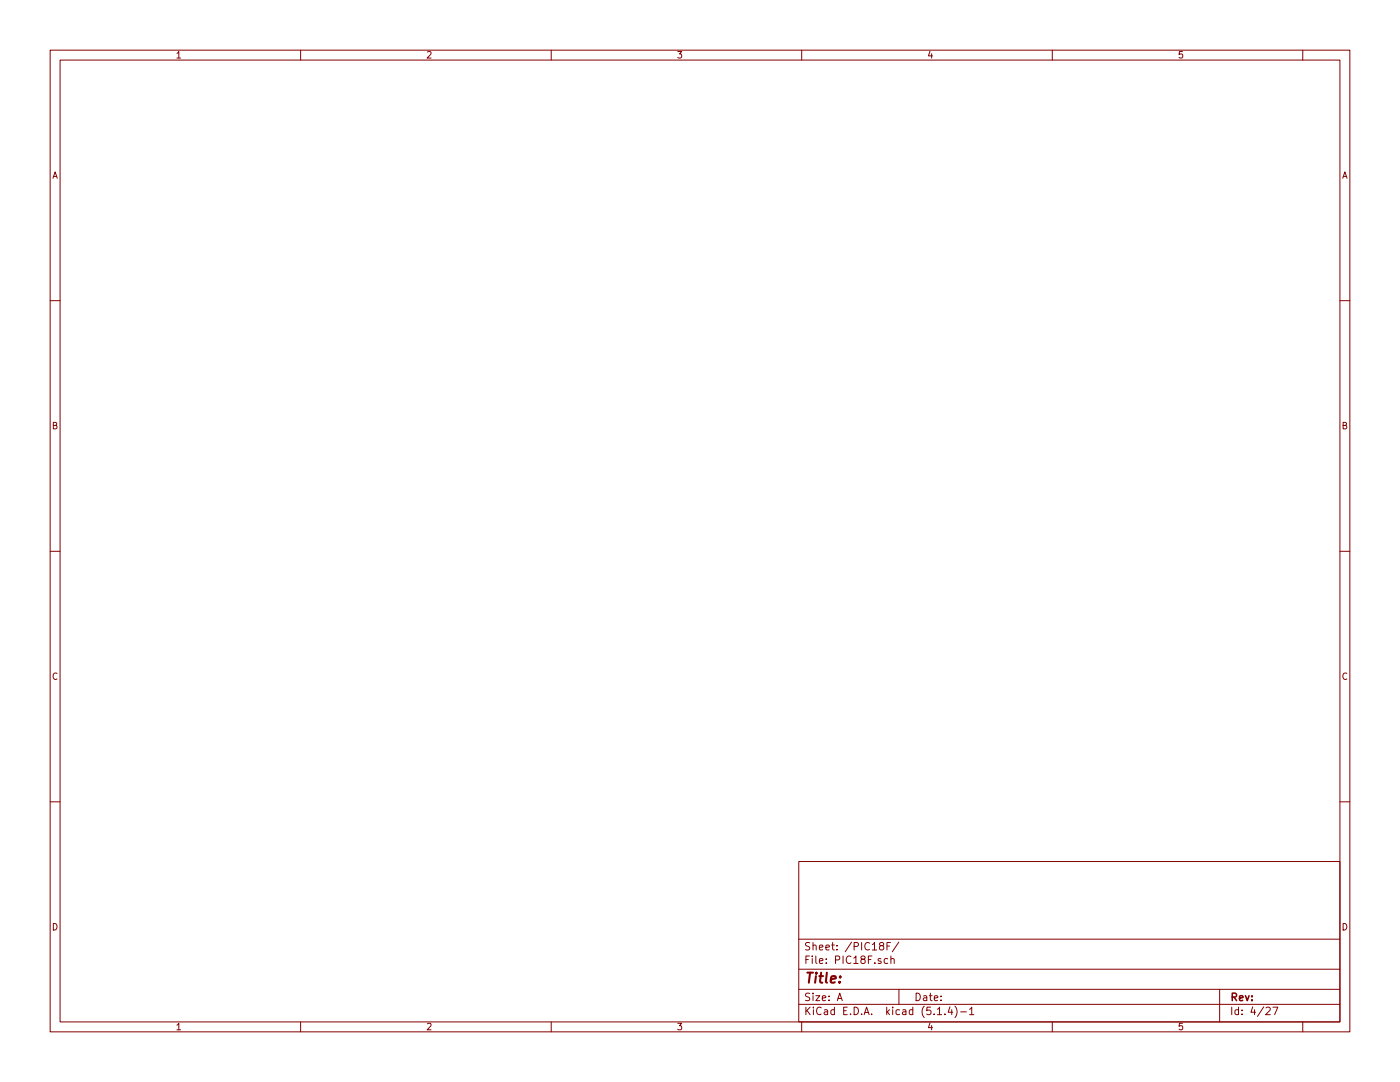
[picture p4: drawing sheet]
<svg xmlns="http://www.w3.org/2000/svg" width="279mm" height="216mm" viewBox="0 0 279 216" stroke-linecap="round" stroke-linejoin="round" font-family="sans-serif">
<g fill="none" stroke="#840000" stroke-width=".2">
<path d="M10 10h259.4v195.9h-259.4zM12 12h255.4v191.9h-255.4zM60 10v2M110 10v2M160 10v2M210 10v2M260 10v2M10 60h2M267.4 60h2M10 110h2M267.4 110h2M10 160h2"/>
<path d="M267.4 160h2M159.4 171.9h108v32h-108zM159.4 197.4h108M159.4 193.4h108M159.4 187.4h108M167.1 199.7l.5-1.5 .5 1.5M167.2 199.2h.8M175.8 188.7l-.3-.4 .3-.2h.3l.3 .2-.1 .3-.6 .2-.2 .2 .1 .4 .2 .2h.3l.3-.3v-.3l-.3-.3M177 188.8h.5M177.2 191.3h-.5l-.2 .2 .1 .7h.6M177.7 188.1h-.7v1.5M177.8 191.4l.1-.1a.37 .37 0 0 1 .6 .2v.8"/>
<path d="M177.8 190.8v1.5M179.4 188l-1.3 1.9M179.4 197.4v3M243.4 197.4v6.5M60 203.9v2M110 203.9v2M159.4 200.4h108M160 203.9v2M187.1 202.5h.8M188.6 202.3v.2M189.6 200.9l-.4 1.1h.9M189.9 201.5v1"/>
<path d="M190.6 200.8a1.71 1.71 0 0 1 0 2.2M191.7 201.9h1.2M193.5 201.4l.4-.4v1.5M193.5 202.5h.9M210 203.9v2M252.7 201.1l.5-.1 .3 .4-.9 1.1h.9M254 201h1l-.6 1.5M260 203.9v2"/>
</g>
<text font-size="2.8" fill="#840000" x="160.4" y="196.2">Title:</text>
<g font-size="2.1" fill="#840000">
<text x="160.4" y="189.6">Sheet: /PIC18F/</text>
<text x="160.4" y="192.3">File: PIC18F.sch</text>
<text x="160.4" y="202.5">KiCad E.D.A. kicad (5.1.4)-1</text>
<text x="160.4" y="199.7">Size: A</text>
<text x="182.4" y="199.7">Date:</text>
<text x="245.4" y="199.7">Rev:</text>
<text x="245.4" y="202.5">Id: 4/27</text>
</g>
<g font-size="1.8" fill="#840000">
<text x="35" y="11.6">1</text>
<text x="85" y="11.6">2</text>
<text x="135" y="11.6">3</text>
<text x="185" y="11.6">4</text>
<text x="235" y="11.6">5</text>
<text x="10.4" y="35.6">A</text>
<text x="267.8" y="35.6">A</text>
<text x="10.4" y="85.6">B</text>
<text x="267.8" y="85.6">B</text>
<text x="10.4" y="135.6">C</text>
<text x="267.8" y="135.6">C</text>
<text x="10.4" y="185.6">D</text>
<text x="267.8" y="185.6">D</text>
<text x="35" y="205.5">1</text>
<text x="85" y="205.5">2</text>
<text x="135" y="205.5">3</text>
<text x="185" y="205.5">4</text>
<text x="235" y="205.5">5</text>
</g>
</svg>
